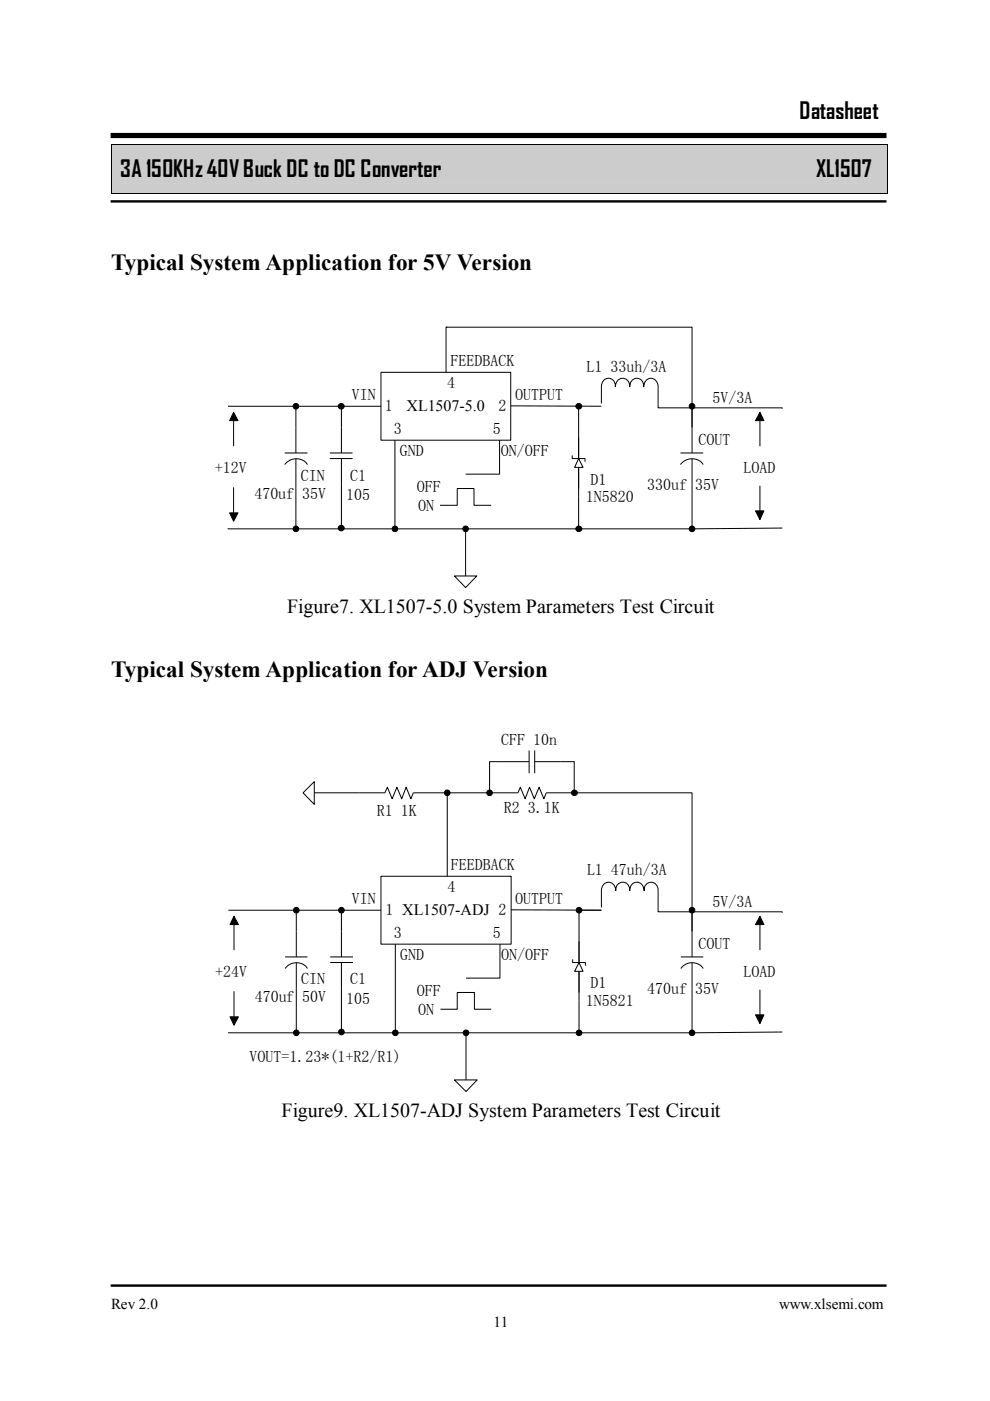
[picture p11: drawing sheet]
<svg xmlns="http://www.w3.org/2000/svg" width="210mm" height="297mm" viewBox="0 0 210 297" stroke-linecap="round" stroke-linejoin="round" font-family="sans-serif">
<g fill="#ccc">
<path d="M23.6 30.8h164.5v10.1h-164.5z"/>
<path d="M25.5 32.9h160.9v5.9h-160.9z"/>
</g>
<path d="M23.5 30.6h.1v.2h-.1zM188.1 30.6h.2v.2h-.2zM23.5 40.9h.1v.2h-.1zM188.1 40.9h.2v.2h-.2z" fill="#000"/>
<path d="M23.5 30.8v10.1M23.6 30.7h164.5M188.2 30.8v10.1M23.6 41h164.5M122.7 91v14.4" fill="none" stroke="#000" stroke-width=".21"/>
<path d="M23.5 28.7h164.5" fill="none" stroke="#000" stroke-width="1.1" stroke-linecap="butt"/>
<path d="M23.5 42.7h164.5M23.5 272.6h164.5" fill="none" stroke="#000" stroke-width=".51"/>
<path d="M122.7 97.2l.9 1.9h-1.8z" fill-rule="evenodd" fill="#fff"/>
<path d="M121.3 96.5v.7h2.7v.7M122.7 97.2l.9 1.9h-1.8zM127.5 85.5v-3.5a1.51 1.51 0 0 1 1.5-1.8 1.51 1.51 0 0 1 1.5 1.8 1.54 1.54 0 0 1 1.5-1.8 1.54 1.54 0 0 1 1.5 1.8 1.51 1.51 0 0 1 1.5-1.8 1.51 1.51 0 0 1 1.5 1.8 1.54 1.54 0 0 1 1.5-1.8 1.54 1.54 0 0 1 1.5 1.8v3.5M144.3 98.5a2.97 2.97 0 0 1 4.8 0M144.3 96h4.8M146.7 90.6v5.4M146.7 97.2v5.4M93.3 107.1h3.6v-3.5h3.6v3.5h3.6" fill="none" stroke="#000" stroke-width=".21"/>
<path d="M80.8 78.9h27.5v14.4h-27.5z" fill="#fff"/>
<g fill="none" stroke="#000" stroke-width=".21">
<path d="M80.8 78.9h27.5v14.4h-27.5zM94.6 69.4h52.1v21.2M48.3 86.1h32.5M60.4 98.5a2.97 2.97 0 0 1 4.8 0M60.4 96h4.8M62.7 86.1v9.9M62.7 97.2v5.4M69.9 97.2h4.9M69.9 96h4.9M72.4 86.1v9.9M72.4 97.2v5.4M108.3 86l19.2 .1"/>
<path d="M122.7 86.1v4.9"/>
<circle cx="62.7" cy="86.1" r=".6"/>
<circle cx="72.3" cy="86.1" r=".61"/>
<circle cx="122.7" cy="86.1" r=".61"/>
<circle cx="146.7" cy="86.1" r=".6"/>
</g>
<g fill="#000">
<circle cx="62.7" cy="86.1" r=".6"/>
<circle cx="72.3" cy="86.1" r=".61"/>
<circle cx="122.7" cy="86.1" r=".61"/>
<circle cx="146.7" cy="86.1" r=".6"/>
</g>
<path d="M96.4 122.1h4.7l-2.4 2.5z" fill="#fff"/>
<g fill="none" stroke="#000" stroke-width=".21">
<path d="M94.8 69.4h-.2v9.5M49.5 87.4l1 1.8h-1.8zM49.5 89.2v5.4M83.7 93.3v18.8M105.9 93.3v7.2h-7.2M139.5 85.5v1h26.4v.1M161.1 87.4l.9 1.8h-1.8zM161.1 89.2v5.4M48.7 108.7h1.8l-1 1.8zM49.5 103.3v5.4M62.7 102.6v9.5M72.4 102.6v9.4"/>
<path d="M98.7 112.6v9.5M122.7 105.4v6.7l-74.4-.1M146.7 102.6v9.5h-24M160.2 108.3h1.8l-.9 1.9zM161.1 103v5.3M165.9 112l-19.2 .1M96.4 122.1h4.7l-2.4 2.5zM122.8 197.8v14.4"/>
<circle cx="62.7" cy="112.1" r=".6"/>
<circle cx="72.3" cy="112" r=".61"/>
<circle cx="83.7" cy="112.1" r=".6"/>
<circle cx="98.7" cy="112.1" r=".6"/>
<circle cx="122.7" cy="112.1" r=".61"/>
<circle cx="146.7" cy="112.1" r=".6"/>
</g>
<g fill="#000">
<path d="M49.5 87.4l1 1.8h-1.8zM161.1 87.4l.9 1.8h-1.8zM48.7 108.7h1.8l-1 1.8zM160.2 108.3h1.8l-.9 1.9z"/>
<circle cx="62.7" cy="112.1" r=".6"/>
<circle cx="72.3" cy="112" r=".61"/>
<circle cx="83.7" cy="112.1" r=".6"/>
<circle cx="98.7" cy="112.1" r=".6"/>
<circle cx="122.7" cy="112.1" r=".61"/>
<circle cx="146.7" cy="112.1" r=".6"/>
</g>
<path d="M122.8 204.1l.8 1.8h-1.8z" fill-rule="evenodd" fill="#fff"/>
<path d="M127.5 192.4v-3.6a1.54 1.54 0 0 1 1.5-1.8 1.54 1.54 0 0 1 1.6 1.8 1.51 1.51 0 0 1 1.4-1.8 1.51 1.51 0 0 1 1.5 1.8 1.54 1.54 0 0 1 1.5-1.8 1.54 1.54 0 0 1 1.6 1.8 1.51 1.51 0 0 1 1.4-1.7 1.51 1.51 0 0 1 1.5 1.7v3.6M146.7 197.5v5.4M93.4 214h3.5v-3.6h3.7v3.6h3.5M121.4 203.4v.7h2.7v.7M122.8 204.1l.8 1.8h-1.8zM144.4 205.3a2.89 2.89 0 0 1 4.7 0M144.4 202.9h4.7M146.7 204.1v5.4" fill="none" stroke="#000" stroke-width=".21"/>
<path d="M80.8 185.8h27.6v14.4h-27.6z" fill="#fff"/>
<g fill="none" stroke="#000" stroke-width=".21">
<path d="M48.4 193h32.4M62.8 193v9.9M72.4 193v9.9M80.8 185.8h27.6v14.4h-27.6zM108.4 192.9l19.1 .1M122.8 193v4.8M146.7 193v4.5M60.5 205.3a2.88 2.88 0 0 1 4.7 0M60.5 202.9h4.7M62.8 204.1v5.4M70 204.1h4.8M70 202.9h4.8"/>
<path d="M72.4 204.1v5.4"/>
<circle cx="62.8" cy="193" r=".6"/>
<circle cx="72.4" cy="193" r=".6"/>
<circle cx="122.8" cy="193" r=".6"/>
<circle cx="146.7" cy="193" r=".6"/>
</g>
<g fill="#000">
<circle cx="62.8" cy="193" r=".6"/>
<circle cx="72.4" cy="193" r=".6"/>
<circle cx="122.8" cy="193" r=".6"/>
<circle cx="146.7" cy="193" r=".6"/>
</g>
<path d="M96.4 229h4.8l-2.4 2.4z" fill="#fff"/>
<g fill="none" stroke="#000" stroke-width=".21">
<path d="M112.2 159.1v4.8M113.4 159.1v4.8M81.6 168.1l.5-1.2 1 2.5 1.1-2.5 1 2.5 .9-2.5 1 2.5 .5-1.3h22.2l.5-1.2 1 2.5 1-2.5 1 2.5 1-2.5 1 2.5 .5-1.3M112.2 161.5h-8.4v6.6M113.4 161.5h8.4v6.6M49.6 194.3l.9 1.7h-1.7zM49.6 196v5.5M139.5 192.4v.9h26.4v.2M161.1 194.3l.9 1.7h-1.8zM161.1 196v5.5M48.8 215.6h1.7l-.9 1.8zM49.6 210.2v5.4"/>
<path d="M62.8 209.5v9.5M72.4 209.5v9.3M83.8 200.2v18.8M98.8 219.4v9.6M106 200.2v7.2h-7.2M122.8 212.2v6.8l-74.4-.1M146.7 209.5v9.5h-23.9M160.2 215.2h1.8l-.9 1.8zM161.1 209.8v5.4M165.9 218.8l-19.2 .2M96.4 229h4.8l-2.4 2.4z"/>
<circle cx="94.8" cy="168.1" r=".6"/>
<circle cx="103.8" cy="168.1" r=".6"/>
<circle cx="121.8" cy="168.1" r=".61"/>
<circle cx="62.8" cy="219" r=".6"/>
<circle cx="72.4" cy="218.8" r=".6"/>
<circle cx="83.8" cy="219" r=".6"/>
<circle cx="98.8" cy="219" r=".6"/>
<circle cx="122.8" cy="219" r=".6"/>
<circle cx="146.7" cy="219" r=".6"/>
</g>
<g fill="#000">
<path d="M49.6 194.3l.9 1.7h-1.7zM161.1 194.3l.9 1.7h-1.8zM48.8 215.6h1.7l-.9 1.8zM160.2 215.2h1.8l-.9 1.8z"/>
<circle cx="94.8" cy="168.1" r=".6"/>
<circle cx="103.8" cy="168.1" r=".6"/>
<circle cx="121.8" cy="168.1" r=".61"/>
<circle cx="62.8" cy="219" r=".6"/>
<circle cx="72.4" cy="218.8" r=".6"/>
<circle cx="83.8" cy="219" r=".6"/>
<circle cx="98.8" cy="219" r=".6"/>
<circle cx="122.8" cy="219" r=".6"/>
<circle cx="146.7" cy="219" r=".6"/>
</g>
<path d="M66.6 165.7v4.8l-2.3-2.4z" fill="#fff"/>
<path d="M66.6 165.7v4.8l-2.3-2.4zM66.6 168.1h15M94.8 168.1v17.7M115.8 168.1h30.9v24.9M122.8 193h4.7" fill="none" stroke="#000" stroke-width=".21"/>
<g font-size="4.9">
<text x="169.5" y="25.2">Datasheet</text>
<text x="25.5" y="37.6">3A 150KHz40VBuck DC to DC Converter</text>
<text x="173" y="37.6">XL1507</text>
<text x="23.5" y="57.2">Typical System Application for 5V Version</text>
<text x="23.5" y="143.5">Typical System Application for ADJ Version</text>
</g>
<g font-size="4.2">
<text x="60.9" y="130">Figure7. XL1507-5.0 System Parameters Test Circuit</text>
<text x="59.7" y="236.8">Figure9. XL1507-ADJ System Parameters Test Circuit</text>
</g>
<g font-size="3.4">
<text x="95.5" y="77.6">FEEDBACK</text>
<text x="94.8" y="82.3">4</text>
<text x="124.4" y="78.8">L1 33uh/3A</text>
<text x="74.6" y="84.8">VIN</text>
<text x="81.6" y="87.2">1</text>
<text x="86.2" y="87.2">XL1507-5.0</text>
<text x="105.7" y="87.2">2</text>
<text x="109.2" y="84.8">OUTPUT</text>
<text x="151" y="85.4">5V/3A</text>
<text x="83.5" y="92">3</text>
<text x="104.5" y="92">5</text>
<text x="148.1" y="94.3">COUT</text>
<text x="45.6" y="100.4">+12V</text>
<text x="63.8" y="101.9">CIN</text>
<text x="74.3" y="101.9">C1</text>
<text x="84.8" y="96.7">GND</text>
<text x="106.2" y="96.7">ON/OFF</text>
<text x="157.6" y="100.4">LOAD</text>
<text x="53.9" y="105.7">470uf 35V</text>
<text x="73.4" y="105.9">105</text>
<text x="88.4" y="104.3">OFF</text>
<text x="124.2" y="106.4">1N5820</text>
<text x="125.2" y="102.7">D1</text>
<text x="137.2" y="103.9">330uf 35V</text>
<text x="88.6" y="108.4">ON</text>
<text x="106.3" y="158">CFF 10n</text>
<text x="79.9" y="173">R1 1K</text>
<text x="106.8" y="172.4">R2 3.1K</text>
<text x="95.6" y="184.4">FEEDBACK</text>
<text x="124.5" y="185.6">L1 47uh/3A</text>
<text x="74.6" y="191.6">VIN</text>
<text x="94.9" y="189.2">4</text>
<text x="109.2" y="191.6">OUTPUT</text>
<text x="81.7" y="194">1 XL1507-ADJ 2</text>
<text x="151" y="192.2">5V/3A</text>
<text x="83.5" y="198.8">3</text>
<text x="84.8" y="203.6">GND</text>
<text x="104.5" y="198.8">5</text>
<text x="106.3" y="203.6">ON/OFF</text>
<text x="148.1" y="201.2">COUT</text>
<text x="45.6" y="207.2">+24V</text>
<text x="63.8" y="208.7">CIN</text>
<text x="74.3" y="208.7">C1</text>
<text x="125.2" y="209.6">D1</text>
<text x="157.6" y="207.2">LOAD</text>
<text x="54" y="212.5">470uf 50V</text>
<text x="73.4" y="212.8">105</text>
<text x="88.4" y="211.1">OFF</text>
<text x="88.6" y="215.3">ON</text>
<text x="124.2" y="213.2">1N5821</text>
<text x="137.2" y="210.8">470uf 35V</text>
<text x="52.9" y="225.2">VOUT=1.23*(1+R2/R1)</text>
</g>
<g font-size="3.2">
<text x="23.5" y="277.6">Rev 2.0</text>
<text x="104.6" y="281.3">11</text>
<text x="165.2" y="277.6">www.xlsemi.com</text>
</g>
</svg>
